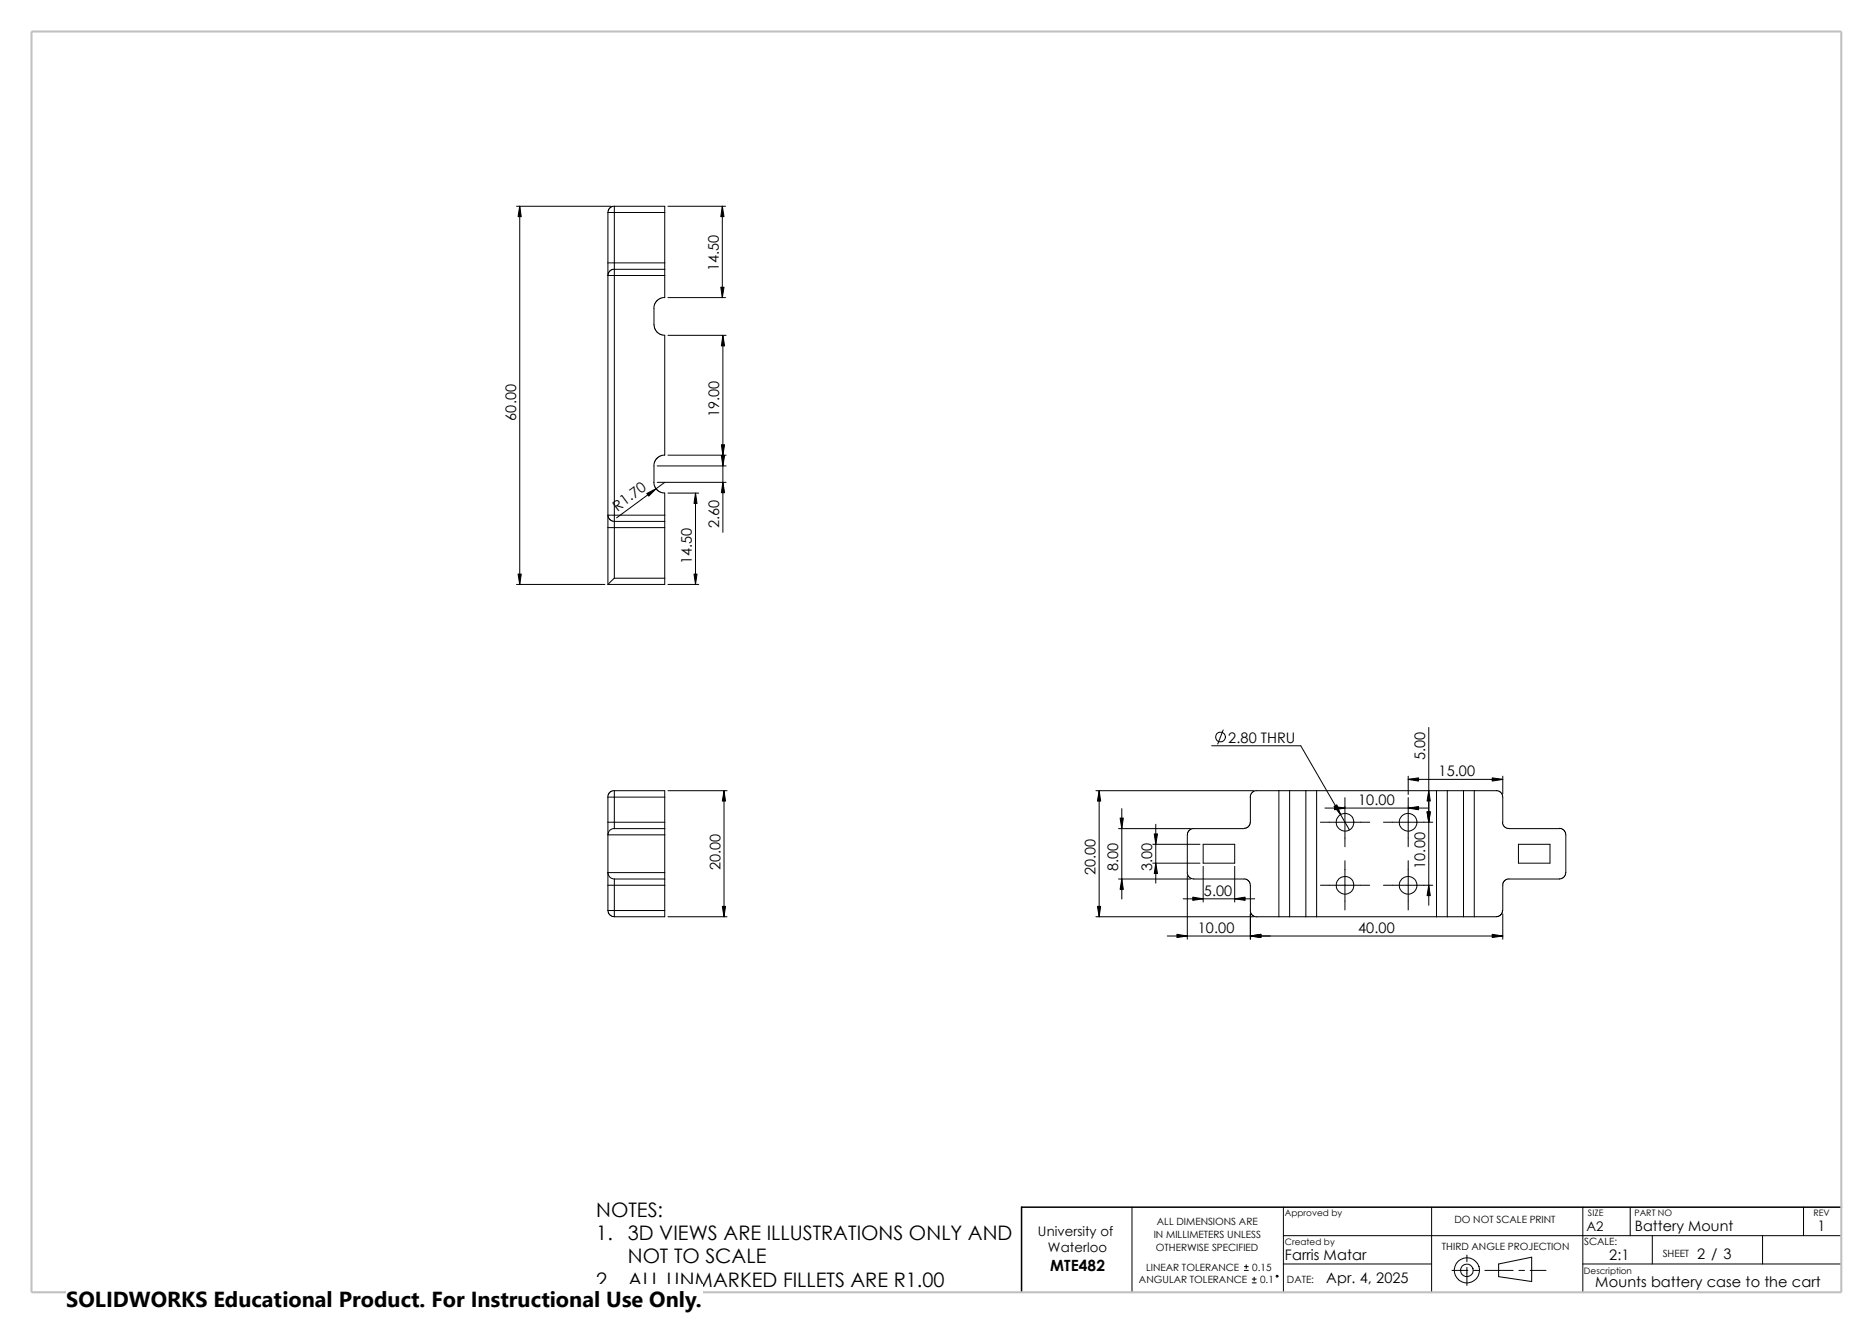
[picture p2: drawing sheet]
<svg xmlns="http://www.w3.org/2000/svg" width="420mm" height="297mm" viewBox="0 0 420 297" stroke-linecap="round" stroke-linejoin="round" font-family="sans-serif">
<g fill="none" stroke="#000" stroke-width=".22">
<path d="M115.8 46.3h21.2M116.5 46.3v84.8M136.3 47.7v11.3M136.3 59h1.5M136.3 47.7h1.5M136.3 59v2.8M137.8 59v1.4M137.8 46.3v1.4M137.8 46.3h11.3v1.4M137.8 46.3l-.9 .2-.5 .7-.1 .5M137.8 47.7v11.3M137.8 59h11.3"/>
<path d="M137.8 47.7h11.3M149.1 47.7v11.3M149.1 59v1.4M149.8 46.3h12.9M162 46.3v20.5M136.3 61.8v53.8M136.3 61.8h1.5M137.8 60.4l-.9 .3-.5 .6-.1 .5M137.8 60.4v1.4M137.8 61.8v53.8M137.8 61.8h11.3M137.8 60.4h11.3"/>
<path d="M149.1 61.8v5M149.1 60.4v1.4M149.1 66.7l-1.1 .2-.5 .4-.5 .5-.4 .9v4.2l.2 .8 .5 .8 .6 .4 1.2 .3v26.9l-.7 .1-.7 .3-.9 1-.2 .6v4.1M149.8 75.2h13M149.8 66.8h12.9M162.1 75.2v44.2M136.3 118.4v12.7M136.3 115.6h1.5M136.3 115.6l.2 .6 .4 .5 .9 .3M136.3 118.4h1.5M136.3 115.6v2.8M137.8 115.6v1.4"/>
<path d="M137.8 117v1.4M137.8 118.4v11.3M137.8 115.6h11.3M137.8 117h11.3M137.8 118.4h11.3M146.6 108.2l.2 1 .7 .9 .5 .3 1.1 .2v5M147.4 108.2h15.4M147.4 104.5h15.4M149.1 118.4v11.3M149.1 108.2l-10.8 8M149.1 115.6v1.4M149.1 117v1.4"/>
<path d="M149.8 110.6h6.9M149.8 102.1h13M156 110.6v20.5M115.8 131.1h19.8M137.8 129.7h11.3M137.8 129.7l-1.5 1.4M149.1 129.7v1.4h-12.8M149.8 131.1h6.9M137.8 178.8h-1.5v5.6M137.8 177.4v1.4M137.8 177.4h11.3v1.4M137.8 177.4h-.6l-.5 .4-.4 1"/>
<path d="M137.8 178.8v5.6M137.8 178.8h11.3M149.1 178.8v5.6M149.8 177.4h13.2M162.3 177.4v28.3M245.7 177.4h35.4M246.5 177.4v28.3M271.7 167.3h20l10.9 18.9M274.3 163.7l-1.3 3.2M286.8 177.4h-5.3l-.7 .4-.4 .7-.1 6.3-.5 .7-.8 .3M286.8 177.4v28.3M286.8 177.4h2.4"/>
<path d="M289.2 177.4h3.6M289.2 177.4v28.3M292.8 177.4h2.4M292.8 177.4v28.3M295.2 177.4h26.9M295.2 177.4v28.3M301.6 178.9v11M315.8 174.1v4.1M315.8 178.9v11M315.8 174.8h21.2M320.4 163.2v39.9M322.1 177.4h2.4"/>
<path d="M322.1 177.4v28.3M324.5 177.4h3.7M324.5 177.4v28.3M328.2 177.4v28.3M328.2 177.4h2.4M330.6 177.4h4.9M330.6 177.4v28.3M335.5 177.3l1 .5 .4 .7 .1 5.9M337 174.1v4M136.3 195.7h12.8M136.3 187.3h12.8M136.3 187.3v8.4"/>
<path d="M136.3 198.6v5.7M136.3 195.7a1.45 1.45 0 0 0 1.5 1.5M136.3 198.6h1.5M136.3 184.4h1.5M136.3 195.7v2.9M136.3 184.4v2.9M137.8 197.2v1.4M137.8 184.4v1.5M137.8 197.2h11.3M137.8 185.9h11.3M137.8 198.6h11.3M137.8 184.4h11.3"/>
<path d="M137.8 198.6v5.7M137.8 185.9a1.38 1.38 0 0 0-1.5 1.4M149.1 187.3v8.4M149.1 198.6v5.7M149.1 195.7v1.5M149.1 185.9v1.4M149.1 197.2v1.4M149.1 184.4v1.5M250.8 197.2h16.2M250.8 185.9h16.2M251.5 181.4v20.3M258.5 189.4h10.6"/>
<path d="M258.5 193.6h10.6M259.2 184.9v13.2M266.2 196.5v14.2M269.8 189.4h7.1v4.2h-7.1zM269.8 194.4v8M276.9 194.4v8M279 185.9h-11.7l-.5 .2-.5 .7-.1 .5 .1 8.9 .5 .7 .9 .3h11.7l.7 .5 .2 .5 .1 6.4 .4 .7 1 .4h5M296.1 198.6h11M296.1 184.4h11M297.1 181.3h23.2M301.6 193.1v11M310.2 198.6h11.1"/>
<path d="M310.2 184.4h11.1M315.8 193.1v11M336.9 184.4l.4 1.1 1.1 .4h11.3M338.4 197.1l-.9 .3-.5 .8v6.1M340.5 189.4h7.1v4.2h-7.1zM349.7 185.8l1 .4 .4 1.1v8.4l-.4 1.1-1 .4h-11.3M136.3 204.3h1.5M136.3 204.3l.2 .6 .4 .5 .9 .3M137.8 204.3v1.4M137.8 204.3h11.3M149.1 204.3v1.4h-11.3M149.8 205.7h13.2"/>
<path d="M245.7 205.7h35.4M261.7 210h75.3M265.3 201.6h16M280.4 205v5.7M286.8 205.7h2.4M289.2 205.7h3.6M292.8 205.7h2.4M295.2 205.7h26.9M322.1 205.7h2.4M324.5 205.7h3.7M328.2 205.7h2.4M336.9 204.3l-.3 .8-.7 .5-5.3 .1"/>
<path d="M337 205v5.7M253.8 270.8v19.1M287.8 277.2h125.1M287.8 270.8v19.1M321 270.8v19.1M354.9 270.8v19.1M365.5 270.8v6.4M370.5 277.2v6.3M395.2 277.2v6.3M404.4 270.8v6.4M279 285h.9M279 284.1h.9"/>
<path d="M279.4 283.7v.9M280.8 287.8h.9M280.8 286.9h.9M281.2 286.5v.9M287.8 283.5h33.2M325.6 285h3.5M328.9 281.6v1.4M328.9 284.3v4.1M330.4 285h1.3M333 285h6.3M336 283.5l7.5-1.5v5.5l-7.5-1.1zM340.6 285h1.2"/>
<path d="M343.1 285h3.6M354.9 283.5h58"/>
<circle cx="273.7" cy="165.3" r="1.11"/>
<circle cx="301.6" cy="184.4" r="1.97"/>
<circle cx="301.6" cy="198.6" r="1.97"/>
<circle cx="315.7" cy="184.4" r="1.97"/>
<circle cx="315.7" cy="198.6" r="1.97"/>
<circle cx="286.4" cy="286.3" r=".21"/>
<circle cx="328.9" cy="285" r="1.42"/>
<circle cx="328.9" cy="285" r="2.83"/>
</g>
<path d="M412.9 270.8h-183.8v19.1" fill="none" stroke="#000" stroke-width=".34"/>
<path d="M7.1 7.1h405.8v282.8h-405.8z" fill="none" stroke="#c0c0c0" stroke-width=".47"/>
<g fill="#000" stroke="#000" stroke-width=".22">
<path d="M116.5 46.3l.4 2.3h-.7zM162 46.3l.3 2.3h-.7zM161.6 64.4h.7l-.3 2.4zM162.1 75.2l.4 2.4h-.7zM145 110.7l2.1-1.1-1.6 1.7zM156 110.6l.3 2.3h-.7zM162.1 108.2l.4 2.3h-.7zM161.8 102.2h.7l-.4 2.3zM161.8 99.8h.7l-.4 2.3zM116.2 128.8h.7l-.4 2.3zM155.6 128.8h.7l-.3 2.3zM162.3 177.4l.4 2.3h-.7z"/>
<path d="M246.5 177.4l.3 2.3h-.7zM315.8 174.8l2.3-.3v.7zM320.4 177.4l.3 2.3h-.7zM334.6 174.5l2.4 .3-2.4 .4zM251.5 197.2l.4 2.3h-.7zM251.2 183.5h.7l-.4 2.4zM259.2 193.6l.3 2.4h-.7zM258.8 187.1h.7l-.3 2.3zM299.1 180.9l.7-.3 .8 2.2zM299.3 180.9l2.3 .4-2.3 .4zM315.8 181.3l2.3-.4v.8zM320.4 198.6l.3 2.3h-.7z"/>
<path d="M320 182.1h.7l-.3 2.3zM162 203.3h.7l-.4 2.4zM246.1 203.3h.7l-.3 2.4zM263.9 209.6l2.3 .4-2.3 .3zM267.5 201.3l2.3 .3-2.3 .4zM276.9 201.6l2.3-.3v.7zM280.4 210l2.3-.4v.7zM334.6 209.6l2.4 .4-2.4 .3z"/>
</g>
<path d="M14.9 288.1h142.6v8.9h-142.6z" fill="#fff"/>
<text font-size="4.9" x="14.9" y="293.3">SOLIDWORKS Educational Product. For Instructional Use Only.</text>
<g font-size="4.5">
<text x="133.7" y="273.1">NOTES:</text>
<text x="133.7" y="278.3">1.</text>
<text x="140.8" y="278.3">3D VIEWS ARE ILLUSTRATIONS ONLY AND</text>
<text x="140.8" y="283.4">NOT TO SCALE</text>
<text x="133.7" y="288.6">2.</text>
<text x="140.8" y="288.6">ALL UNMARKED FILLETS ARE R1.00</text>
</g>
<text font-size="3.5" x="235.5" y="285">MTE482</text>
<g font-size="3.3">
<text x="161.2" y="60.8" transform="rotate(-90 161.2 60.8)">14.50</text>
<text x="115.7" y="94.3" transform="rotate(-90 115.7 94.3)">60.00</text>
<text x="161.3" y="93.5" transform="rotate(-90 161.3 93.5)">19.00</text>
<text x="138.4" y="114.8" transform="rotate(-36 138.4 114.8)">R1.70</text>
<text x="161.3" y="118.5" transform="rotate(-90 161.3 118.5)">2.60</text>
<text x="155.2" y="126.6" transform="rotate(-90 155.2 126.6)">14.50</text>
<text x="275.4" y="166.6">2.80 THRU</text>
<text x="319.6" y="170.5" transform="rotate(-90 319.6 170.5)">5.00</text>
<text x="322.6" y="174.2">15.00</text>
<text x="304.6" y="180.6">10.00</text>
<text x="161.5" y="195.2" transform="rotate(-90 161.5 195.2)">20.00</text>
<text x="245.7" y="196.3" transform="rotate(-90 245.7 196.3)">20.00</text>
<text x="250.7" y="195.4" transform="rotate(-90 250.7 195.4)">8.00</text>
<text x="258.4" y="195.4" transform="rotate(-90 258.4 195.4)">3.00</text>
<text x="319.6" y="194.9" transform="rotate(-90 319.6 194.9)">10.00</text>
<text x="270" y="201">5.00</text>
<text x="268.6" y="209.3">10.00</text>
<text x="304.6" y="209.3">40.00</text>
<text x="407.5" y="276.1">1</text>
<text x="288.1" y="282.7">Farris Matar</text>
<text x="297.4" y="287.8">Apr. 4, 2025</text>
<text x="360.8" y="282.7">2:1</text>
<text x="380.5" y="282.3">2 / 3</text>
<text x="357.7" y="288.6">Mounts battery case to the cart</text>
</g>
<text font-size="3.2" x="366.6" y="276.1">Battery Mount</text>
<g font-size="3">
<text x="232.7" y="277.2">University of</text>
<text x="235" y="280.9">Waterloo</text>
<text x="355.7" y="276.1">A2</text>
</g>
<g font-size="2.2">
<text x="259.4" y="274.7">ALL DIMENSIONS ARE</text>
<text x="326.1" y="274.4">DO NOT SCALE PRINT</text>
<text x="258.7" y="277.7">IN MILLIMETERS UNLESS</text>
<text x="259.2" y="280.7">OTHERWISE SPECIFIED</text>
<text x="323.3" y="280.4">THIRD ANGLE PROJECTION</text>
<text x="355.2" y="279.3">SCALE:</text>
<text x="372.8" y="282">SHEET</text>
<text x="255.4" y="287.9">ANGULAR TOLERANCE</text>
<text x="257" y="285">LINEAR TOLERANCE</text>
<text x="280.8" y="285">0.15</text>
<text x="282.6" y="287.9">0.1</text>
<text x="288.6" y="287.9">DATE:</text>
</g>
<g font-size="2">
<text x="288.1" y="272.8">Approved by</text>
<text x="356.1" y="272.7">SIZE</text>
<text x="366.5" y="272.7">PART NO</text>
<text x="406.6" y="272.7">REV</text>
<text x="288.1" y="279.2">Created by</text>
<text x="355.2" y="285.7">Description</text>
</g>
</svg>
